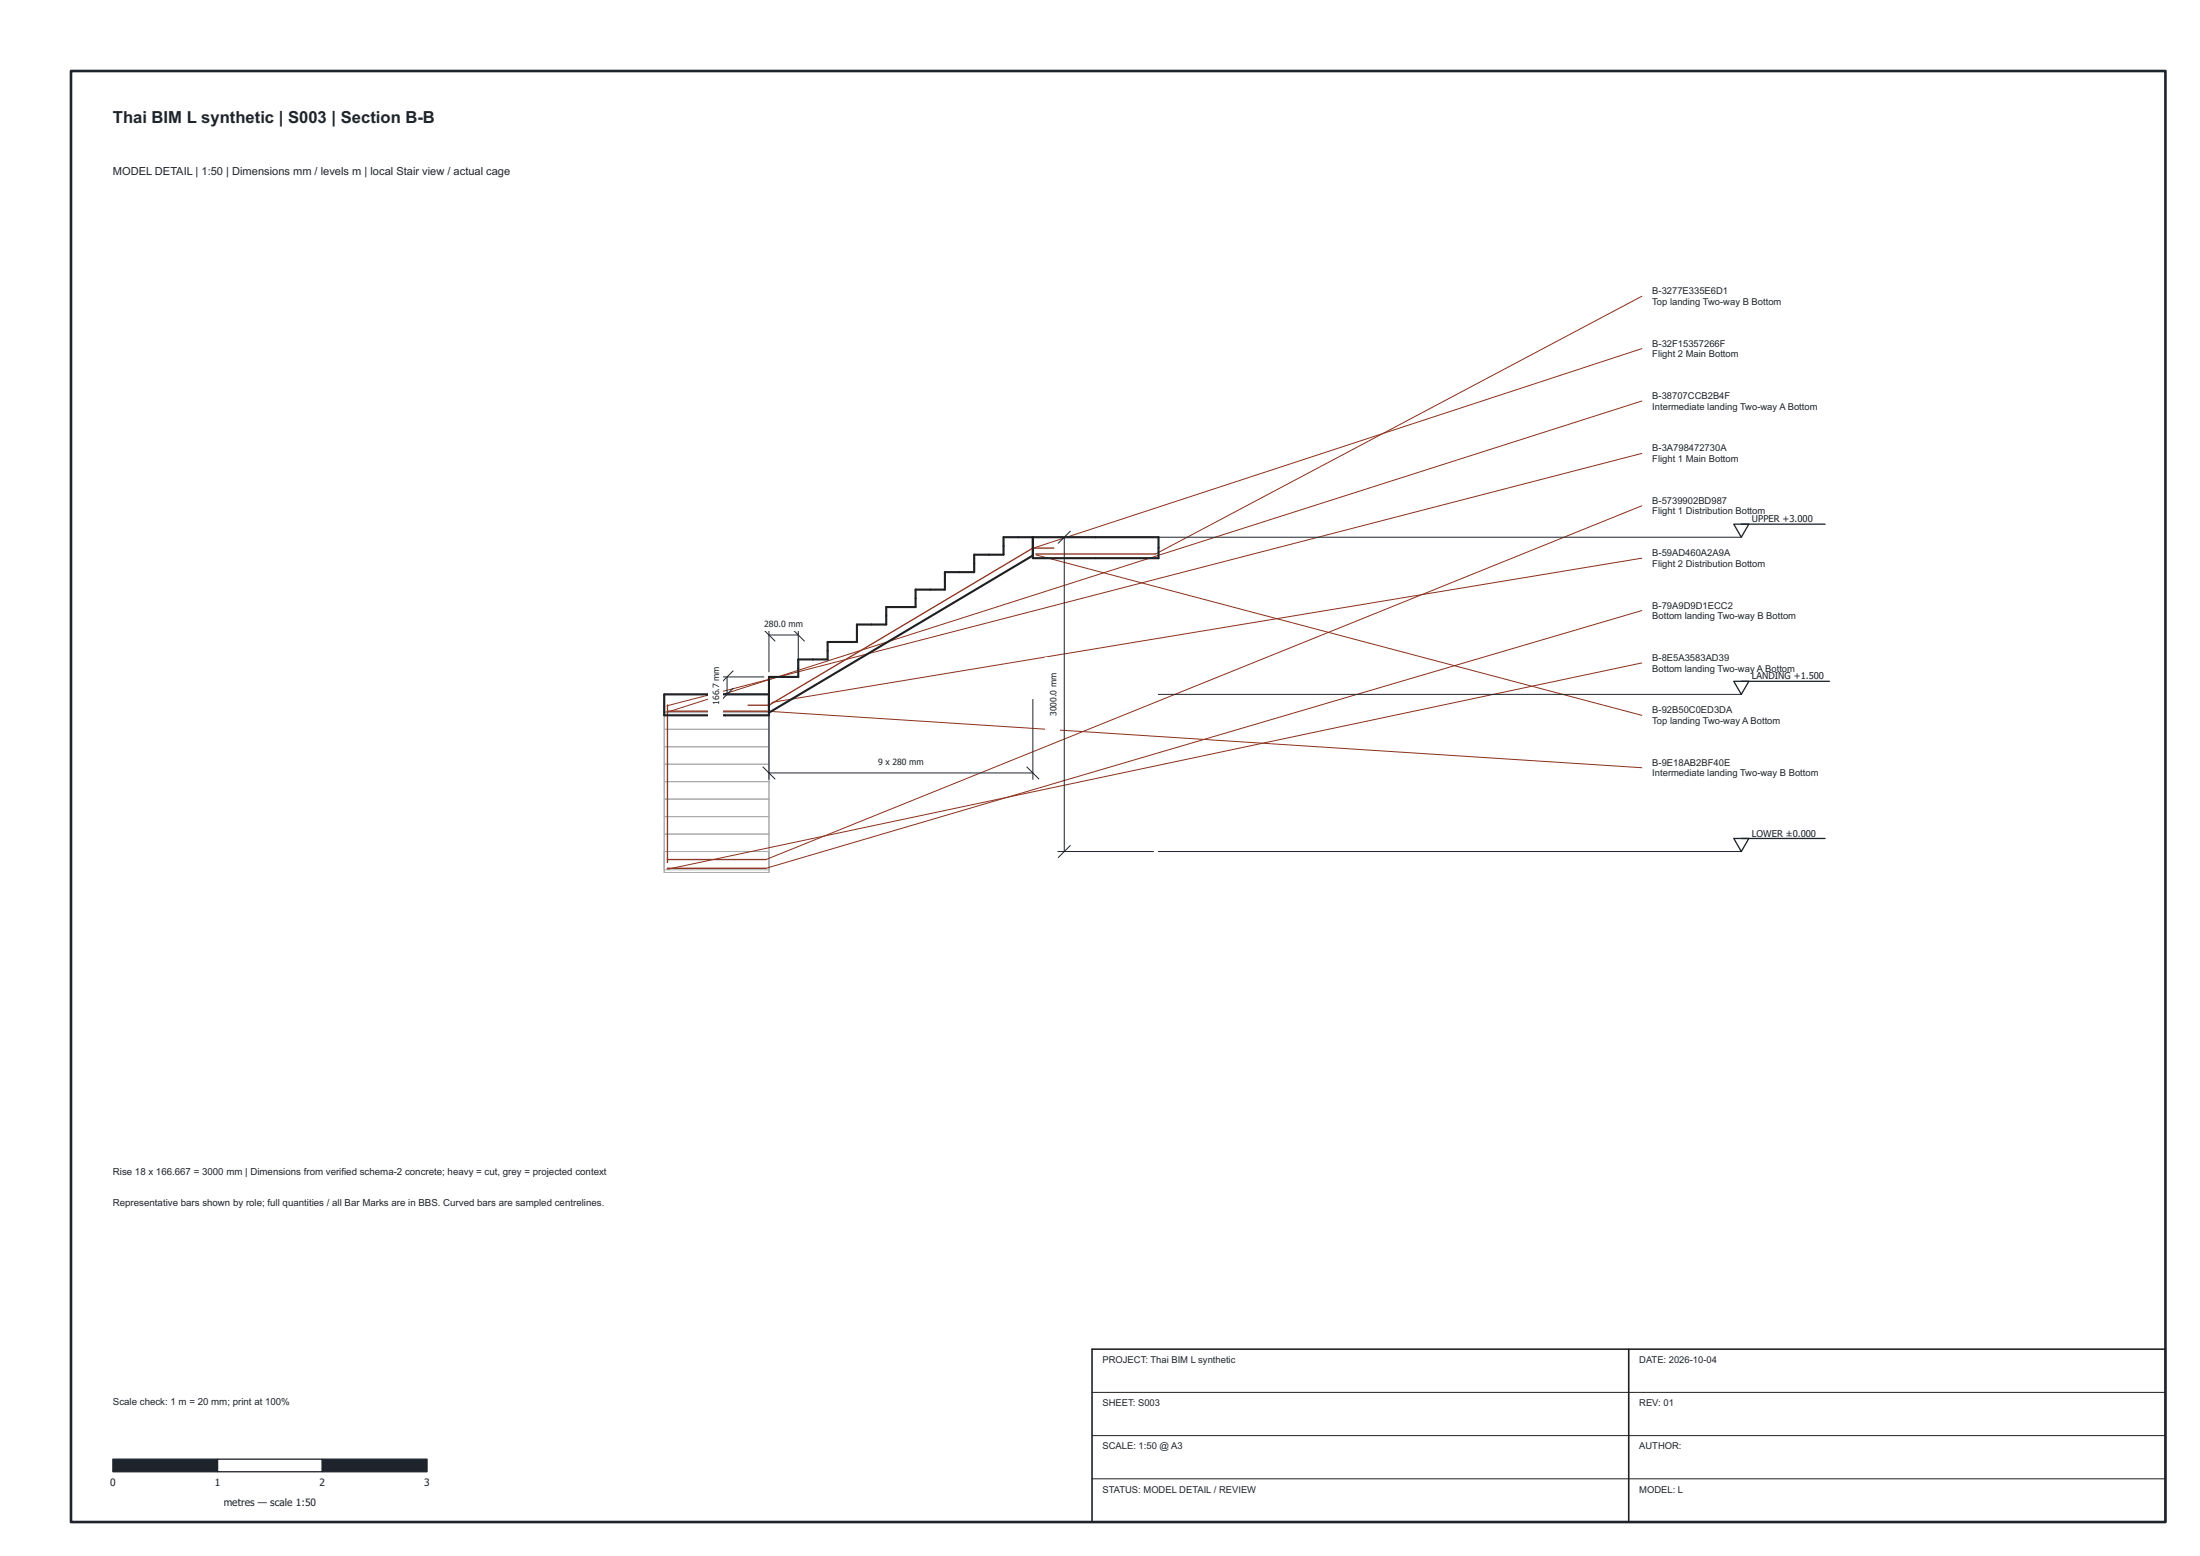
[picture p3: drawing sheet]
<svg xmlns="http://www.w3.org/2000/svg" width="420mm" height="297mm" viewBox="0 0 420 297" stroke-linecap="round" stroke-linejoin="round" font-family="sans-serif">
<g fill="none" stroke="#aaa" stroke-width=".19">
<path d="M197.3 106l-50.4 30h-20M197.3 102.6v4h24v-4h-29.6v3.3h-5.6v3.3h-5.6v3.4h-5.6v3.3h-5.6v3.3h-5.6v3.4h-5.6v3.3h-5.6v3.3h-5.6v37.4h-20v-34h20M126.9 139.2h20M126.9 135.9h20M126.9 136.6h20M126.9 159.2h20M126.9 155.9h20M126.9 152.6h20M126.9 149.2h20M126.9 145.9h20M126.9 142.6h20M126.9 166h20"/>
<path d="M126.9 162.6h20"/>
</g>
<path d="M313.6 56.6l-92.9 49.2M313.6 76.6l-186.1 59.3M313.6 66.6l-116.5 38.1M313.6 96.6l-167.3 67.5M313.6 86.6l-186.1 48.1M197.9 105.9l115.7 30.7M313.6 116.6l-167.3 49.2M313.6 106.6l-166.2 27.5M146.3 135.8l167.3 10.8M313.6 126.6l-186.1 39.3" fill="none" stroke="#8c301b" stroke-width=".19"/>
<path d="M208.6 265.8h205M208.6 274.1h205M208.6 282.3h205" fill="none" stroke="#202020" stroke-width=".19"/>
<path d="M197.8 105.8h22.9M201.3 104.6l-4.2 .1-50.1 29.8-4.1 .1M127.4 135.8h18.9M127.5 134.6v30M127.4 164.1h18.9M127.4 165.8h18.9" fill="none" stroke="#8c301b" stroke-width=".25"/>
<path d="M197.3 106l-50.4 30M197.3 102.6v4h24v-4h-29.6v3.3h-5.6v3.3h-5.6v3.4h-5.6v3.3h-5.6v3.3h-5.6v3.4h-5.6v3.3h-5.6v3.3h-5.6v7.4h-20v-4h20" fill="none" stroke="#202020" stroke-width=".4"/>
<path d="M208.6 257.6h205v33h-205zM311.1 257.6v33" fill="none" stroke="#202020" stroke-width=".3"/>
<path d="M21.6 278.6h20v2.4h-20z" fill="#1e242c" stroke="#1e242c" stroke-width=".25"/>
<path d="M41.6 278.6h20v2.4h-20z" fill="#fff" stroke="#1e242c" stroke-width=".25"/>
<path d="M61.6 278.6h20v2.4h-20z" fill="#1e242c" stroke="#1e242c" stroke-width=".25"/>
<path d="M202.1 102.6h18.2M203.3 102.6v60M204.4 101.4l-2.3 2.3M202.1 162.6h18.2M204.4 161.4l-2.3 2.3" fill="none" stroke="#1e242c" stroke-width=".19"/>
<path d="M199.7 125.4h2.8v14.3h-2.8z" fill="#fff"/>
<path d="M146.9 133.6v15.2M197.3 133.6v15.2M145.7 146.4l2.3 2.3M146.9 147.6h50.4M196.1 146.4l2.3 2.3" fill="none" stroke="#1e242c" stroke-width=".19"/>
<path d="M164.2 144h15.7v2.8h-15.7z" fill="#fff"/>
<path d="M145.7 120.1l2.3 2.3M146.9 120v8.2M146.9 121.2h5.6M151.3 120.1l2.3 2.3M152.5 120v8.2" fill="none" stroke="#1e242c" stroke-width=".19"/>
<path d="M143.2 117.7h12.9v2.8h-12.9z" fill="#fff"/>
<path d="M137.7 132.6h8.2M137.7 129.2h8.2M138.9 129.2v3.4M140 131.4l-2.3 2.3M140 128.1l-2.3 2.3" fill="none" stroke="#1e242c" stroke-width=".19"/>
<path d="M135.3 124.4h2.8v12.9h-2.8z" fill="#fff"/>
<path d="M221.3 102.6h111.3M221.3 132.6h111.3M221.3 162.6h111.3" fill="none" stroke="#1e242c" stroke-width=".19"/>
<path d="M331.1 100.1h2.9l-1.4 2.5zM332.6 100.1h16M331.1 130.1h2.9l-1.4 2.5zM332.6 130.1h16.8M331.1 160.1h2.9l-1.4 2.5zM332.6 160.1h16" fill="none" stroke="#1e242c" stroke-width=".25"/>
<path d="M13.6 13.6h400v277h-400z" fill="none" stroke="#1e242c" stroke-width=".5"/>
<text font-size="3.2" fill="#1e242c" x="21.6" y="23.4">Thai BIM L synthetic | S003 | Section B-B</text>
<text font-size="2.1" fill="#1e242c" x="21.6" y="33.5">MODEL DETAIL | 1:50 | Dimensions mm / levels m | local Stair view / actual cage</text>
<g font-size="1.9" fill="#1e242c">
<text x="21.6" y="224.2">Rise 18 x 166.667 = 3000 mm | Dimensions from verified schema-2 concrete; heavy = cut, grey = projected context</text>
<text x="21.6" y="230.2">Representative bars shown by role; full quantities / all Bar Marks are in BBS. Curved bars are sampled centrelines.</text>
<text x="21.6" y="268.2">Scale check: 1 m = 20 mm; print at 100%</text>
<text x="21" y="283.7">0</text>
<text x="41" y="283.7">1</text>
<text x="42.7" y="287.5">metres — scale 1:50</text>
<text x="61" y="283.7">2</text>
<text x="81" y="283.7">3</text>
</g>
<g font-size="1.8" fill="#1e242c">
<text x="315.6" y="56.2">B-3277E335E6D1</text>
<text x="315.6" y="58.2">Top landing Two-way B Bottom</text>
<text x="315.6" y="66.2">B-32F15357266F</text>
<text x="315.6" y="68.2">Flight 2 Main Bottom</text>
<text x="315.6" y="76.2">B-38707CCB2B4F</text>
<text x="315.6" y="78.2">Intermediate landing Two-way A Bottom</text>
<text x="315.6" y="86.2">B-3A798472730A</text>
<text x="315.6" y="88.2">Flight 1 Main Bottom</text>
<text x="315.6" y="96.2">B-5739902BD987</text>
<text x="315.6" y="98.2">Flight 1 Distribution Bottom</text>
<text x="334.6" y="99.7">UPPER +3.000</text>
<text x="315.6" y="106.2">B-59AD460A2A9A</text>
<text x="315.6" y="108.2">Flight 2 Distribution Bottom</text>
<text x="315.6" y="116.2">B-79A9D9D1ECC2</text>
<text x="315.6" y="118.2">Bottom landing Two-way B Bottom</text>
<text x="315.6" y="126.2">B-8E5A3583AD39</text>
<text x="315.6" y="128.2">Bottom landing Two-way A Bottom</text>
<text x="334.6" y="129.7">LANDING +1.500</text>
<text x="315.6" y="136.2">B-92B50C0ED3DA</text>
<text x="315.6" y="138.2">Top landing Two-way A Bottom</text>
<text x="315.6" y="146.2">B-9E18AB2BF40E</text>
<text x="315.6" y="148.2">Intermediate landing Two-way B Bottom</text>
<text x="334.6" y="159.7">LOWER ±0.000</text>
<text x="210.6" y="260.2">PROJECT: Thai BIM L synthetic</text>
<text x="313.1" y="260.2">DATE: 2026-10-04</text>
<text x="210.6" y="268.4">SHEET: S003</text>
<text x="313.1" y="268.4">REV: 01</text>
<text x="210.6" y="276.7">SCALE: 1:50 @ A3</text>
<text x="313.1" y="276.7">AUTHOR:</text>
<text x="210.6" y="284.9">STATUS: MODEL DETAIL / REVIEW</text>
<text x="313.1" y="284.9">MODEL: L</text>
</g>
<g font-size="1.6" fill="#1e242c">
<text x="146" y="119.7">280.0 mm</text>
<text x="137.4" y="134.6" transform="rotate(-90 137.4 134.6)">166.7 mm</text>
<text x="201.8" y="136.7" transform="rotate(-90 201.8 136.7)">3000.0 mm</text>
<text x="167.7" y="146.1">9 x 280 mm</text>
</g>
</svg>
